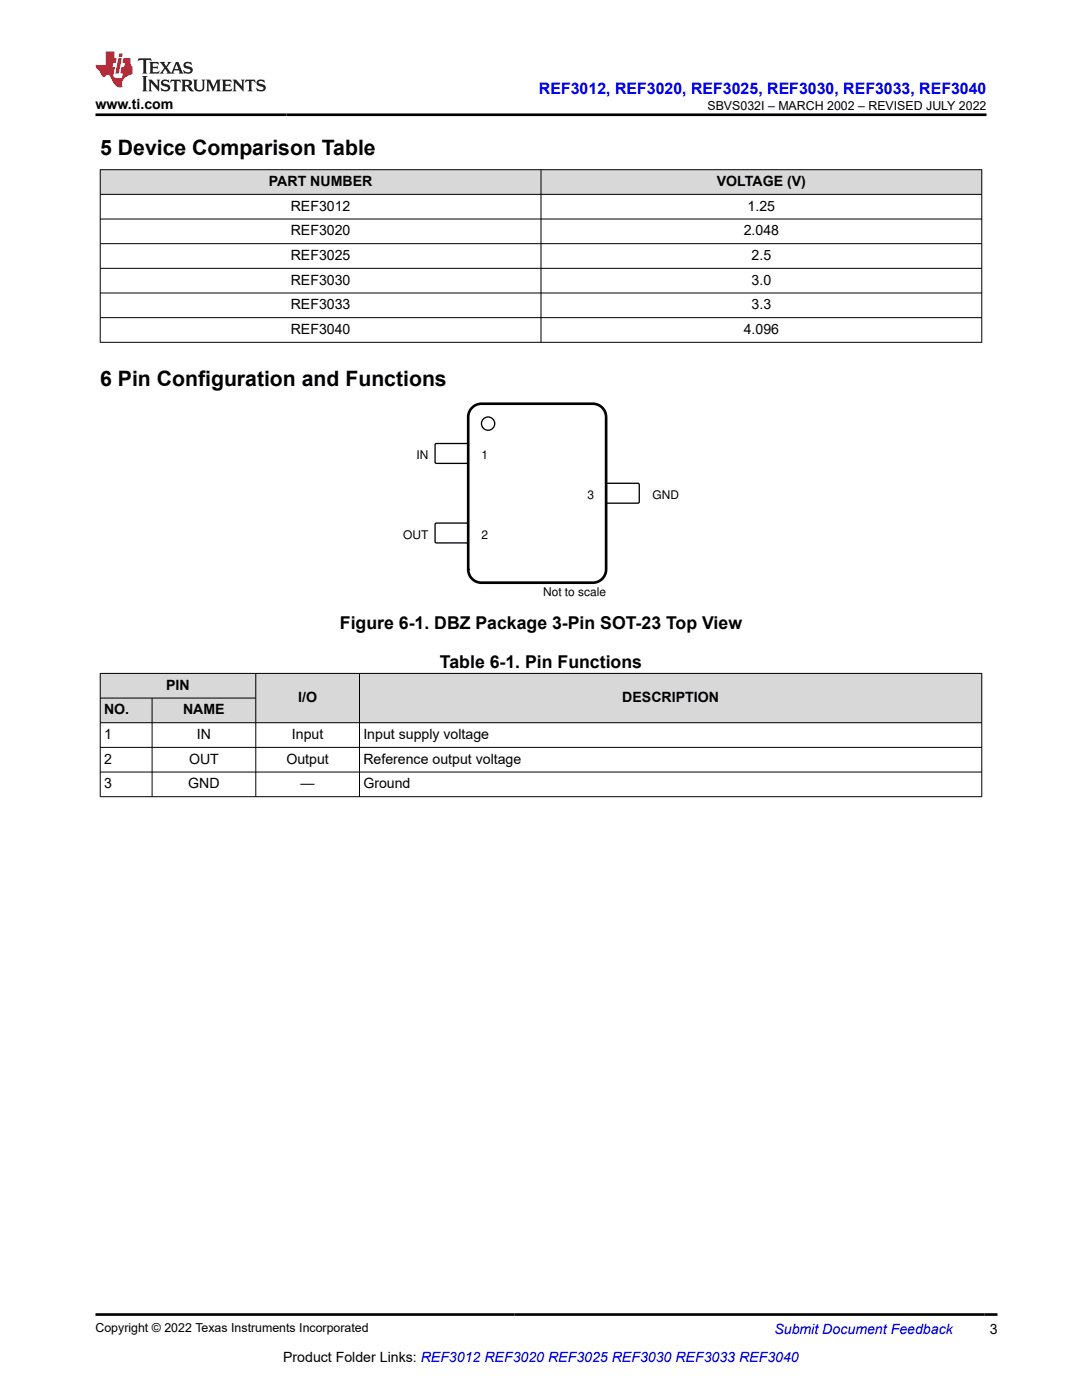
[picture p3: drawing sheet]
<svg xmlns="http://www.w3.org/2000/svg" width="216mm" height="279mm" viewBox="0 0 216 279" stroke-linecap="round" stroke-linejoin="round" font-family="sans-serif">
<g fill="#d8d8d8">
<path d="M20 33.9h175.9v4.9h-175.9z" fill-rule="evenodd"/>
<path d="M20.1 33.9h87.8v4.8h-87.8z" fill-rule="evenodd"/>
<path d="M108 33.9h87.8v4.8h-87.8z" fill-rule="evenodd"/>
</g>
<path d="M19.9 33.9h176.1M19.9 38.8h176.1M20 33.8v34.6M107.9 33.8v34.6M195.9 33.8v34.6M19.9 43.7h176.1M19.9 48.6h176.1M19.9 53.6h176.1M19.9 58.5h176.1M19.9 63.4h176.1M19.9 68.3h176.1" fill="none" stroke="#000" stroke-width=".2"/>
<path d="M86.9 88.5h6.4l.1 .3v3.5l-.2 .2-6.3-.1-.1-.2v-3.4z" fill-rule="evenodd" fill="#fff"/>
<path d="M86.9 88.5h6.4l.1 .3v3.5l-.2 .2-6.3-.1-.1-.2v-3.4z" fill="none" stroke="#000" stroke-width=".26"/>
<path d="M86.9 104.4h6.4l.1 .3v3.5l-.2 .2-6.3-.1-.1-.2v-3.4z" fill-rule="evenodd" fill="#fff"/>
<path d="M86.9 104.4h6.4l.1 .3v3.5l-.2 .2-6.3-.1-.1-.2v-3.4z" fill="none" stroke="#000" stroke-width=".26"/>
<path d="M121.1 96.5h6.3l.2 .2-.1 3.6-.2 .1h-6.2l-.2-.2v-3.5z" fill-rule="evenodd" fill="#fff"/>
<g fill="none" stroke="#000" stroke-width=".26">
<path d="M121.1 96.5h6.3l.2 .2-.1 3.6-.2 .1h-6.2l-.2-.2v-3.5z"/>
<circle cx="97.4" cy="84.5" r="1.32"/>
</g>
<path d="M94.4 81.2l1.1-.6h.6h22.2a2.65 2.65 0 0 1 2.6 2.6v30.4a2.65 2.65 0 0 1-2.6 2.7h-22.2a2.65 2.65 0 0 1-2.7-2.7v-30.4a2.64 2.64 0 0 1 1-2z" fill="none" stroke="#000" stroke-width=".53"/>
<g fill="#d8d8d8">
<path d="M20 134.4h175.9v4.9h-175.9z" fill-rule="evenodd"/>
<path d="M20.1 134.5h30.9v4.8h-30.9z" fill-rule="evenodd"/>
<path d="M51.1 134.5h20.6v9.7h-20.6z" fill-rule="evenodd"/>
<path d="M71.8 134.5h124v9.7h-124z" fill-rule="evenodd"/>
<path d="M20.1 139.4h10.2v4.8h-10.2z" fill-rule="evenodd"/>
<path d="M30.4 139.4h20.6v4.8h-20.6z" fill-rule="evenodd"/>
</g>
<path d="M19.9 134.4h176.1M19.9 139.3h31.2M20 134.3v24.8M30.3 139.3v19.8M51 134.3v24.8M71.7 134.3v24.8M195.9 134.3v24.8M19.9 149.2h176.1M19.9 154.1h176.1M19.9 159h176.1M196 144.2h-176.1" fill="none" stroke="#000" stroke-width=".2"/>
<path d="M27.7 11.6l-.2 .6 .5-.2h.6v.1v2.2l-.2 .4h1l-.2-.4v-2.2v-.1h.5l.5 .2-.1-.6zM29.8 12.4l.2 .3v1.6l-.2 .4h1.9l.1-.6a1.08 1.08 0 0 1-1.3 .2v-.7h.6l.4 .2v-.7l-.4 .2h-.6v-.5l.2-.2a1 1 0 0 1 1 .3l-.1-.5zM31.8 12.4l1 1.1-1 1.2h.9l-.2-.2 .4-.8 .5 .8-.2 .2h1.6l-.2-.2 .1-.5h1l.1 .5-.1 .2h.9l-.2-.4-.8-1.9h-.5l-1 2.1-.8-1.1 .9-1h-.8l.2 .2-.5 .6-.3-.6 .1-.2zM35.2 12.8l.4 1h-.8zM36.8 12.5a.65 .65 0 0 0-.2 .7 .65 .65 0 0 0 .6 .5l.7 .1 .1 .3a.79 .79 0 0 1-.7 .4 .79 .79 0 0 1-.7-.5l.1 .7 .2-.1a.93 .93 0 0 0 1.1 0 .93 .93 0 0 0 .4-.9 1.46 1.46 0 0 0-1.2-.6l-.1-.3a1.09 1.09 0 0 1 1.2 .2l-.2-.6-.1 .1-.6-.2zM28.4 15.2l.2 .4v2.2l-.2 .4h1l-.2-.4v-2.2l.2-.4zM29.6 15.9l.2 .4v1.5l-.2 .4h.8l-.3-.4v-1.3l1.7 1.8v-2l.2-.4h-.8l.2 .2 .1 1.1-1.2-1.3zM32.3 16a.65 .65 0 0 0-.2 .8 .65 .65 0 0 0 .7 .4l.6 .2 .1 .2a.79 .79 0 0 1-.7 .4 .79 .79 0 0 1-.7-.5l.1 .7 .2-.1a.93 .93 0 0 0 1.1 .1 .93 .93 0 0 0 .4-1 1.46 1.46 0 0 0-1.2-.5l-.1-.4a1.09 1.09 0 0 1 1.2 .2l-.2-.6-.1 .1-.6-.1zM34.1 15.9l-.1 .6a.63 .63 0 0 1 .7-.3l.1 1.6-.3 .4h1l-.2-.4v-1.6a.66 .66 0 0 1 .8 .3l-.1-.6zM36.2 15.9l.2 .4v1.5l-.2 .4h.9l-.2-.2v-.7h.5l.1 .2a.79 .79 0 0 0 1.2 .6l-1-.9a.61 .61 0 0 0 .6-.6 .61 .61 0 0 0-.5-.7zM36.9 16.2h.2a.47 .47 0 0 1 .5 .1 .47 .47 0 0 1 .1 .5l-.2 .1-.6 .1zM38.5 15.9l.2 .2a2.27 2.27 0 0 0 .4 2 1.04 1.04 0 0 0 1.7-.7v-1.3l.2-.2h-.8l.2 .4v1.1a.6 .6 0 0 1-.6 .6 .6 .6 0 0 1-.6-.6v-1.1l.3-.4zM41.1 15.9l.2 .4v1.5l-.2 .4h.7l-.2-.4v-1.4l.9 1.9 .8-1.9v1.4l-.2 .4h1l-.3-.4v-1.5l.3-.4h-.8l-.7 1.5-.7-1.5zM44.3 15.9l.2 .4v1.5l-.2 .4h1.9l.1-.6a1.09 1.09 0 0 1-1.3 .2v-.7h.6l.4 .2v-.6l-.4 .2h-.6v-.6l.2-.1a1.01 1.01 0 0 1 1 .3l-.1-.6zM46.4 15.9l.3 .4v1.5l-.3 .4h.8l-.2-.4v-1.3l1.6 1.8v-2l.2-.4h-.7l.2 .2v1.1l-1.2-1.3zM49 15.9l-.1 .6a.63 .63 0 0 1 .8-.3v1.6l-.3 .4h1l-.2-.4v-1.6a.66 .66 0 0 1 .8 .3l-.1-.6zM51.4 16a.65 .65 0 0 0-.2 .8 .65 .65 0 0 0 .6 .4l.6 .2 .2 .2a.79 .79 0 0 1-.8 .4 .79 .79 0 0 1-.6-.5l.1 .7 .2-.1a.93 .93 0 0 0 1 .1 .93 .93 0 0 0 .5-1 1.46 1.46 0 0 0-1.3-.5l-.1-.4a1.09 1.09 0 0 1 1.3 .2l-.2-.6-.2 .1-.5-.1z" fill="#231f20"/>
<path d="M21.1 10.3v2.7h-2.1l.1 .4 .9 1a.95 .95 0 0 0 .9 .9 .59 .59 0 0 1 .6-.4 .59 .59 0 0 1 .5 .3l.4 .8a1.59 1.59 0 0 0 2.1 1.4 1.61 1.61 0 0 1 1-2.3l1-.3-.1-1.5a1.59 1.59 0 0 1-.4-1.7h-1.4l-.2 .9h.5l-.1 .9h-.5l-.2 .9v.3l.4 .1-.2 .9h-.6a.73 .73 0 0 1-1.1-.7l.3-1.5h-.5l.2-.9h.5l.2-.9h-.5v-1.3zM23.6 11.6l-.6 3.1h.7l.6-3.1zM23.8 10.7l-.1 .6h.7l.1-.6z" fill="#ed1c24"/>
<path d="M19 22.9h177.8M19.1 262.3h179.9" fill="none" stroke="#000" stroke-width=".53"/>
<g font-size="4.2">
<text x="20" y="30.9">5 Device Comparison Table</text>
<text x="20" y="76.9">6 Pin Configuration and Functions</text>
</g>
<g font-size="3.5">
<text x="67.8" y="125.5">Figure 6-1. DBZ Package 3-Pin SOT-23 Top View</text>
<text x="87.8" y="133.2">Table 6-1. Pin Functions</text>
</g>
<text font-size="3.2" fill="#00f" x="107.5" y="18.7">REF3012, REF3020, REF3025, REF3030, REF3033, REF3040</text>
<g font-size="2.8">
<text x="19" y="21.8">www.ti.com</text>
<text x="53.7" y="37.1">PART NUMBER</text>
<text x="143" y="37.1">VOLTAGE (V)</text>
<text x="58" y="42.1">REF3012</text>
<text x="58" y="47">REF3020</text>
<text x="148.4" y="47">2.048</text>
<text x="149.2" y="42.1">1.25</text>
<text x="58" y="51.9">REF3025</text>
<text x="150" y="51.9">2.5</text>
<text x="58" y="56.8">REF3030</text>
<text x="150" y="56.8">3.0</text>
<text x="58" y="61.7">REF3033</text>
<text x="150" y="61.7">3.3</text>
<text x="58" y="66.7">REF3040</text>
<text x="148.4" y="66.7">4.096</text>
<text x="33.2" y="137.7">PIN</text>
<text x="20.8" y="142.6">NO.</text>
<text x="36.5" y="142.6">NAME</text>
<text x="59.5" y="140.1">I/O</text>
<text x="124.2" y="140.1">DESCRIPTION</text>
<text x="20.8" y="147.5">1</text>
<text x="39.3" y="147.5">IN</text>
<text x="58.2" y="147.5">Input</text>
<text x="72.5" y="147.5">Input supply voltage</text>
<text x="20.8" y="152.4">2</text>
<text x="37.7" y="152.4">OUT</text>
<text x="57.2" y="152.4">Output</text>
<text x="72.5" y="152.4">Reference output voltage</text>
<text x="20.8" y="157.4">3</text>
<text x="37.6" y="157.4">GND</text>
<text x="60" y="157.4">—</text>
<text x="72.5" y="157.4">Ground</text>
<text x="197.5" y="266.1">3</text>
<text x="56.5" y="271.7">Product Folder Links: REF3012 REF3020 REF3025 REF3030 REF3033 REF3040</text>
</g>
<text font-size="2.8" fill="#00f" x="154.5" y="266.2">Submit Document Feedback</text>
<g font-size="2.5">
<text x="141.2" y="21.9">SBVS032I – MARCH 2002 – REVISED JULY 2022</text>
<text x="19" y="265.9">Copyright © 2022 Texas Instruments Incorporated</text>
</g>
<g font-size="2.4">
<text x="83.1" y="91.7">IN</text>
<text x="96.1" y="91.7">1</text>
<text x="117.2" y="99.6">3</text>
<text x="130.2" y="99.6">GND</text>
<text x="80.5" y="107.6">OUT</text>
<text x="96.1" y="107.6">2</text>
<text x="108.4" y="118.9">Not to scale</text>
</g>
</svg>
